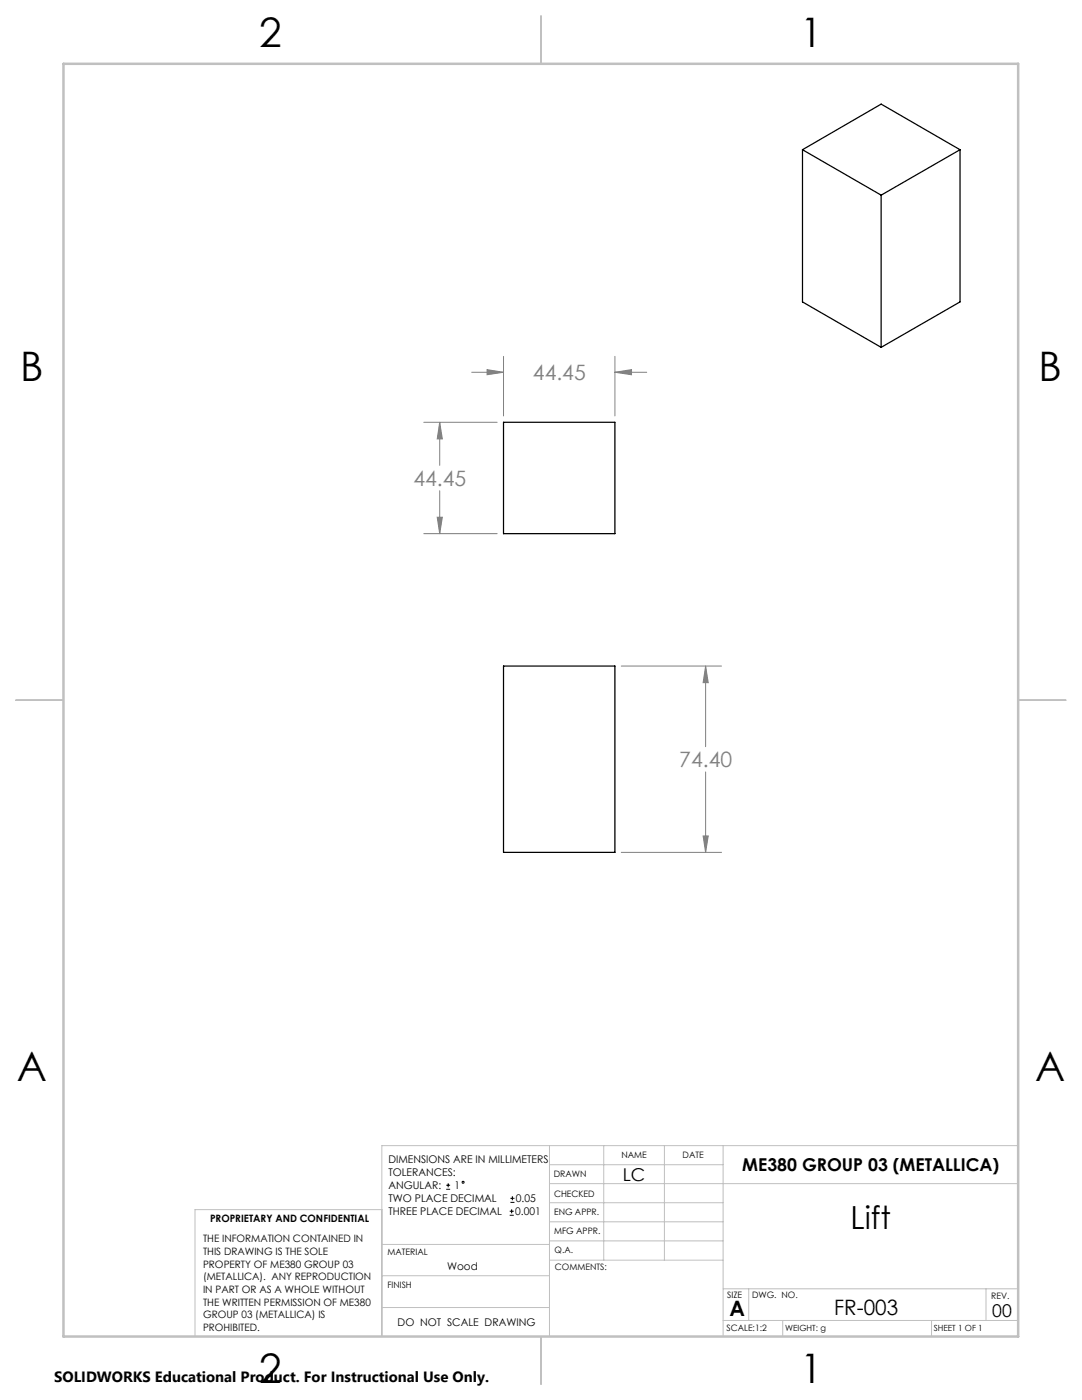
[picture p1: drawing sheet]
<svg xmlns="http://www.w3.org/2000/svg" width="216mm" height="279mm" viewBox="0 0 216 279" stroke-linecap="round" stroke-linejoin="round" font-family="sans-serif">
<path d="M160.1 29.9l15.7 9M160.1 29.9l15.7-9.1 15.8 9.1M160.1 29.9v30.4l15.7 9M175.8 38.9v30.4M191.6 29.9l-15.8 9M191.6 29.9v30.4l-15.8 9M100.5 84.3h22.2v22.2h-22.2zM100.5 132.9h22.2v37.2h-22.2z" fill="none" stroke="#000" stroke-width=".25"/>
<g fill="none" stroke="#000" stroke-width=".2">
<path d="M89 237.3h.8M89 236.5h.8M89.4 236.1v.9M101.8 240h.9M101.8 239.1h.9M102.2 238.7v.8M101.7 242.5h.8M101.7 241.7h.8M102.1 241.3v.8"/>
<circle cx="92.4" cy="235.9" r=".2"/>
</g>
<g fill="none" stroke="#808080" stroke-width=".2">
<path d="M94.1 74.3h6.4M97.2 73.8l3.3 .5-3.3 .5zM100.5 71.1v11.9M122.7 71.1v11.9M122.7 74.3h6.3M122.7 74.3l3.3-.5v1zM84.6 84.3h14.6M87.7 84.3v8.6M87.7 97.9v8.6M87.7 84.3l.6 3.3h-1.1zM84.6 106.5h14.6M87.2 103.2h1.1l-.6 3.3z"/>
<path d="M124 132.9h20M140.8 132.9v16.1M140.8 132.9l.5 3.3h-1zM140.8 154.1v16M124 170.1h20M140.3 166.8h1l-.5 3.3z"/>
</g>
<g fill="none" stroke="#c0c0c0" stroke-width=".2">
<path d="M109.6 228.6v38.1M109.6 232.4h34.7M109.6 236.2h93.6M120.5 228.6v22.9M132.6 228.6v22.9M144.3 228.6v38.1M203.2 228.6h-127v38.1M76.2 254.6h33.4M76.2 248.4h33.4M76.2 241.4h-37.3v25.3M109.6 251.5h34.7M109.6 240h34.7"/>
<path d="M109.6 243.8h34.7M109.6 247.7h34.7M144.3 257.2h58.9M149.4 257.2v6.3M196.7 257.2v6.3M76.2 260.9h33.4M144.3 263.5h58.9M156.2 263.5v3.2M185.9 263.5v3.2"/>
</g>
<path d="M108 3.2v9.5M3.1 139.7h9.6M203.2 139.7h9.5M108 266.7v9.6" fill="none" stroke="#c0c0c0" stroke-width=".25"/>
<path d="M12.7 12.7h190.5v254h-190.5z" fill="none" stroke="#c0c0c0" stroke-width=".5"/>
<path d="M140.8 132.9l.5 3.3h-1zM140.3 166.8h1l-.5 3.3zM87.2 103.2h1.1l-.6 3.3zM87.7 84.3l.6 3.3h-1.1zM97.2 73.8l3.3 .5-3.3 .5zM122.7 74.3l3.3-.5v1z" fill="#808080"/>
<g font-size="8.1">
<text x="51.7" y="9.3">2</text>
<text x="159.7" y="9.3">1</text>
<text x="4" y="76">B</text>
<text x="207.2" y="76">B</text>
<text x="3.3" y="215.7">A</text>
<text x="206.5" y="215.7">A</text>
<text x="51.7" y="276">2</text>
<text x="159.7" y="276">1</text>
</g>
<text font-size="6.3" x="169.7" y="245.4">Lift</text>
<g font-size="4.2" fill="#808080">
<text x="106.3" y="75.9">44.45</text>
<text x="82.5" y="97">44.45</text>
<text x="135.5" y="153.1">74.40</text>
</g>
<g font-size="4.2">
<text x="145.6" y="262.7">A</text>
<text x="166.4" y="262.4">FR-003</text>
</g>
<g font-size="3.5">
<text x="148.1" y="233.6">ME380 GROUP 03 (METALLICA)</text>
<text x="124.3" y="235.6">LC</text>
<text x="198" y="262.8">00</text>
</g>
<text font-size="3" x="10.8" y="275.7">SOLIDWORKS Educational Product. For Instructional Use Only.</text>
<g font-size="2.1">
<text x="77.5" y="232.2">DIMENSIONS ARE IN MILLIMETERS</text>
<text x="77.5" y="234.7">TOLERANCES:</text>
<text x="77.5" y="237.3">ANGULAR:</text>
<text x="77.5" y="239.9">TWO PLACE DECIMAL</text>
<text x="90.7" y="237.3">1</text>
<text x="102.9" y="239.9">0.05</text>
<text x="77.5" y="242.5">THREE PLACE DECIMAL</text>
<text x="102.8" y="242.5">0.001</text>
<text x="89.2" y="253.4">Wood</text>
<text x="79.3" y="264.6">DO NOT SCALE DRAWING</text>
</g>
<g font-size="2">
<text x="41.9" y="244">PROPRIETARY AND CONFIDENTIAL</text>
<text x="40.5" y="248">THE INFORMATION CONTAINED IN</text>
<text x="40.5" y="250.5">THIS DRAWING IS THE SOLE</text>
<text x="40.5" y="253">PROPERTY OF ME380 GROUP 03</text>
<text x="40.5" y="255.5">(METALLICA). ANY REPRODUCTION</text>
<text x="40.5" y="258.1">IN PART OR AS A WHOLE WITHOUT</text>
<text x="40.5" y="260.6">THE WRITTEN PERMISSION OF ME380</text>
<text x="40.5" y="263.1">GROUP 03 (METALLICA) IS</text>
<text x="40.5" y="265.6">PROHIBITED.</text>
</g>
<g font-size="1.8">
<text x="124" y="231.1">NAME</text>
<text x="136.2" y="231.1">DATE</text>
<text x="110.5" y="234.8">DRAWN</text>
<text x="110.5" y="238.9">CHECKED</text>
<text x="110.6" y="242.5">ENG APPR.</text>
<text x="77.3" y="250.5">MATERIAL</text>
<text x="110.6" y="246.3">MFG APPR.</text>
<text x="110.7" y="250">Q.A.</text>
<text x="77.3" y="257">FINISH</text>
<text x="110.7" y="253.5">COMMENTS:</text>
<text x="145.1" y="259">SIZE</text>
<text x="150.1" y="259.1">DWG. NO.</text>
<text x="197.8" y="259.2">REV.</text>
<text x="145" y="265.7">SCALE:1:2</text>
</g>
<g font-size="1.7">
<text x="156.7" y="265.7">WEIGHT: g</text>
<text x="186.3" y="265.7">SHEET 1 OF 1</text>
</g>
</svg>
